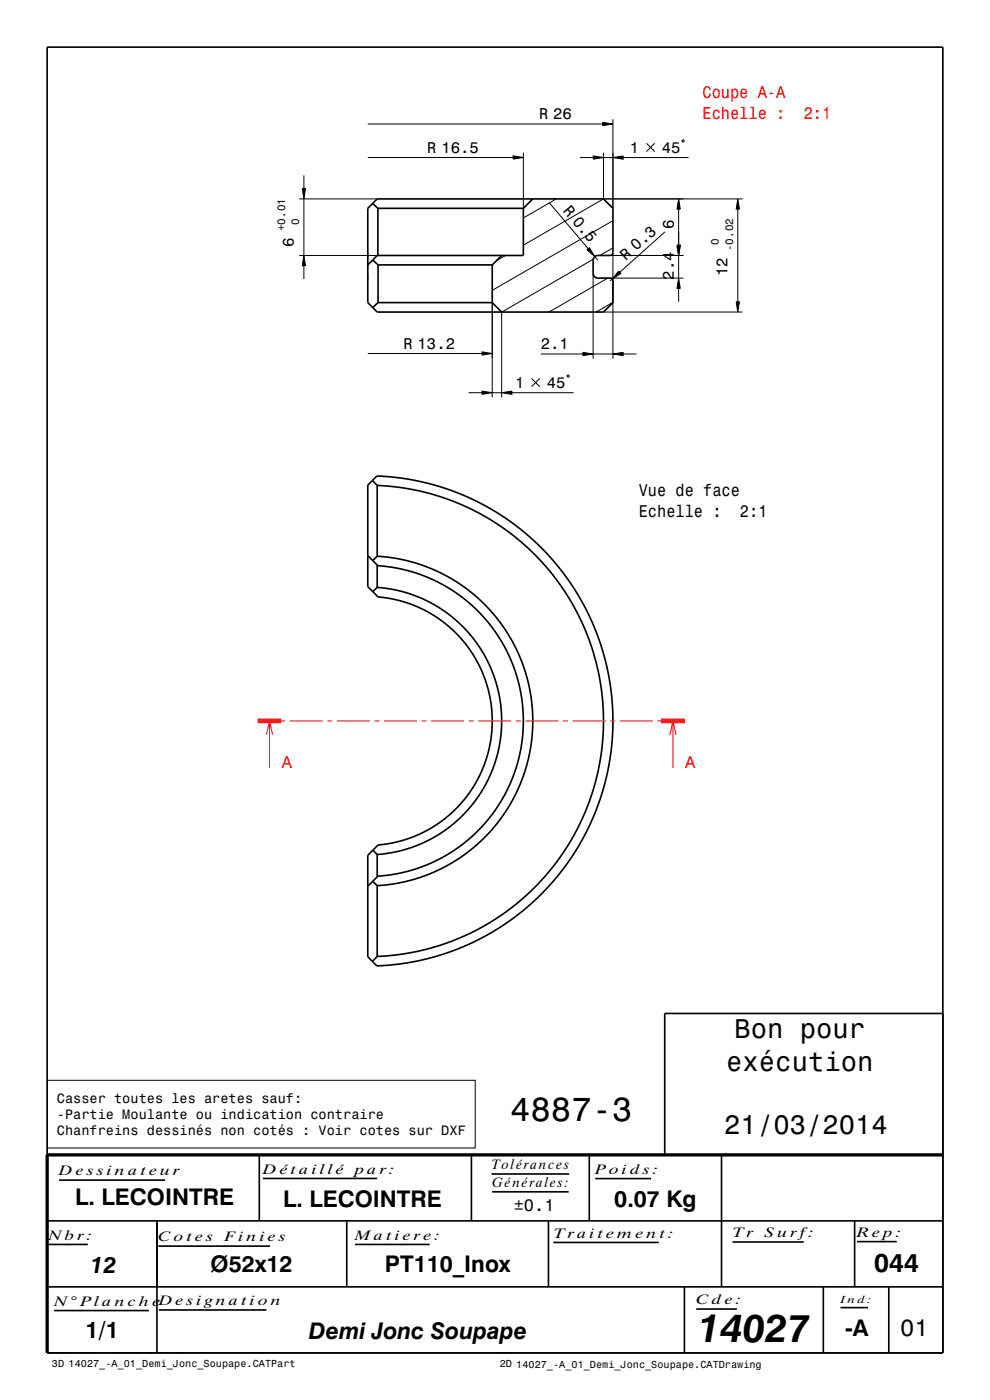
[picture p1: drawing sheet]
<svg xmlns="http://www.w3.org/2000/svg" width="210mm" height="297mm" viewBox="0 0 210 297" stroke-linecap="round" stroke-linejoin="round" font-family="sans-serif">
<g fill="none" stroke="#000" stroke-width=".21">
<path d="M64.5 37.2v2.8M78 33.4h30.8M78 26.3h49.8M108.8 33.1l2.2 .3-2.2 .4zM111 32.4v11.8M123 33.4h2.8M125.8 33.1l2.2 .3-2.2 .4zM127.8 26l2.2 .3-2.2 .3zM128 32.4v9.8M128 33.4h2M130 33.4l2.2-.3v.7zM130 25.3v18.9"/>
<path d="M132.2 33.4h13.8M137.1 30.4l1.8 1.8M138.9 30.4l-1.8 1.8M144.8 29.7l.3 .1-.1 .3-.3-.1zM63.5 54.2h16.5M63.5 42.2h16.5M64.1 40h.7l-.3 2.2zM64.5 54.2l.3 2.2h-.7zM64.5 42.2v12M64.5 56.4v2.8M78 53.7v1.4M78 56.1v1"/>
<path d="M78 58.1v1.4M107.2 54.2l-1.9 1.1M116.5 43l8.3 9.8M118 42.2l-7 4M124.5 53l.5-.4 1.2 1.8zM125.8 58v18.1M125.8 55l-19.4 11.2v18.1M126.2 54.4l.6 .8M128 42.2l-17 9.8M128 42.2h29.5M128.9 59l-12.5 7.2M129.4 54.2h15.6"/>
<path d="M129.4 59h15.6M129.9 59.2l-.5 .4M130 52.6l-2.8 1.6M130 46.8l-25.6 14.8M130 53.6v22.5M131.3 57.5l.4 .5-1.8 1.2zM141 49.2l-9.5 8.5M143.6 52h.7l-.3 2.2zM144 42.2l.3 2.2h-.7zM144 59l.3 2.2h-.7zM144 44.4v7.6M144 54.2v4.8"/>
<path d="M156.5 42.2l.3 2.2h-.6zM156.5 44.4v19.6M78 75h24.2M102.2 74.6l2.2 .4-2.2 .3zM104.4 64.2v20.1M114.7 75.1h8.9M120.3 79.7l.3-.1 .2 .3-.4 .1zM123.6 74.8l2.2 .3-2.2 .3zM125.8 75.1h4.2M128 66.2h29.5M130 75.1l2.2-.3v.6zM130 64.1l-3.6 2.1"/>
<path d="M132.2 75.1h2.8M144 61.2v2.8M156.2 64h.6l-.3 2.2zM99.4 83.3h2.8M102.2 83l2.2 .3-2.2 .4zM104.4 83.3h2M106.4 83.3l2.2-.3v.7zM108.6 83.3h13.1M112.7 80.3l1.8 1.7M114.5 80.3l-1.8 1.7M10.1 229.2h90.7v14.3h-90.7z"/>
</g>
<g fill="none" stroke="#000" stroke-width=".35">
<path d="M10 10h190v277h-190zM79.1 43.2l1.1 1M79.1 55.1l1.1 1.1M80 42.2h48l2 2v9.4a.6 .6 0 0 1-.6 .6h-2.8l-.6 .5-.2 .5v2.8l.3 .7 .6 .3h2.7a.6 .6 0 0 1 .6 .6v4.6l-2 2h-48l-2-2v-20zM80.2 44.2v10M80.2 44.2h30.8M80.2 56.2v8M80.2 56.2h24.2M104.4 56.2v8M106.4 54.2l-2 2M111 44.2v10h-31l-2 2M113 42.2l-2 2"/>
<path d="M80.2 64.2l-1.1 1.1M80.2 64.2h24.2M104.4 64.2l2 2M78 117.9l2.2 2.1 3.1 .4 3.4 .7 3.3 1.1 3.2 1.4 2.6 1.5 2.3 1.6 3.9 3.5 2.1 2.5 1.8 2.7 1.5 2.6 1.3 2.7 1 3.1 .7 2.9 .5 3.2 .1 3-.1 3.2-.5 3.2-.8 3.2-1 2.8-1.1 2.5-1.6 2.9-1.8 2.4-2.1 2.5-1.8 1.7-2.3 1.9-2.2 1.6-2.4 1.4-3.2 1.4-3.1 1.1-3.1 .7-3.7 .5-2.2 2.1M79 101.9l1 1.1M79.9 101l4.8 .4 4.9 .8 4.8 1.4 4.4 1.7 4.7 2.3 4.3 2.7 3.7 2.9 3.7 3.4 3.3 3.7 3.2 4.5 2.5 4.3 2 4.3 1.7 4.8 1.2 4.8 .7 5 .2 4.9-.2 4.8-.7 5.2-1.3 5.1-1.7 4.7-2.2 4.7-2.4 4.1-3 4.1-3.1 3.5-3.7 3.4-4.1 3.2-4.3 2.7-4.2 2.1-4.9 1.9-4.8 1.3-4.7 .8-4.8 .4-1.9-1.9v-21.6l2.2-2.1 3-.5 2.4-.6 2.6-.9 2.5-1.2 3.5-2.3 3.1-2.9 1.5-1.7 1.4-2 1.3-2.2 1-2.3 .9-2.6 .5-2.2 .4-2.7 .1-2.2-.1-2.3-.3-2.4-.6-2.7-.8-2.2-2-4.2-1.6-2.3-1.6-1.9-3.1-2.9-3.8-2.4-2.5-1.2-2.3-.8-2.5-.6-3-.5-2.2-2.1v-21.6zM80 103l4.6 .4 5.4 1 4.5 1.3 4.4 1.8 4.2 2.2 4.2 2.7 3.7 3 3.5 3.3 2.7 3.2 2.8 3.9 2.5 4.3 2 4.3 1.6 4.8 1 4.3 .7 4.7 .2 4.8-.2 4.7-.6 4.5-1.1 4.6-1.6 4.5-1.9 4.3-2.5 4.4-2.9 4-3.1 3.6-3.3 3.1-4.1 3.2-4.3 2.7-4 2-4.7 1.8-4 1.2-4.7 .9-5 .4M80 118l3.2 .3 3.4 .7 2.9 .9 3.2 1.3 2.9 1.5 3 1.9 2.5 2 2.3 2.3 2.2 2.4 2 2.9 1.5 2.6 1.4 3.2 1.1 3.1 .8 3.4 .5 3.4 .1 3-.1 3.3-.5 3.4-.7 2.9-1.2 3.4-1.4 3.1-1.6 2.9-1.9 2.6-2.1 2.5-2.6 2.4-2.5 2-2.9 1.9-2.9 1.5-2.8 1.1-3.4 1-3.2 .7-3.2 .3M80 118l-.9 .9M80 103v15M80 119.9v4.7M80 124.6l2.5 .3 2.7 .6 2.6 .8 2.3 .9 2.2 1.2 2.3 1.5 2 1.5 2 1.9 1.8 2.1 1.4 2 1.4 2.4 1.2 2.5 .8 2.4 .7 2.6 .3 2.5 .2 3-.1 2.8-.4 2.7-.6 2.6-.8 2.4-.9 2.1-1.5 2.6-1.6 2.3-1.6 1.9-1.7 1.7-2.4 1.9-2 1.4-2.7 1.4-2.8 1.2-2.4 .7-2.2 .4-2.7 .4"/>
<path d="M80 124.6l-.9 .9M79.1 187l.9 .9M79.1 180.4l.9 .9M80 181.3v4.7M80 187.9v15M80 202.9l-1 1.1M200 215h-59v30M10 259h190M12.5 250.4h22.5M33.3 259v28M55 245v13.9M55.8 250h24.2"/>
<path d="M73.6 259.1v13.9M100 245v13.9M104.3 249.1h16.5M104.4 252.8h16.2M116.3 259.1v13.9M125 244.9v14M126.3 250h11.8M153 245v28M181.3 259v14M10 273h190M10.3 264h8.3M11.5 278h20.1"/>
<path d="M33.6 264.4h23.7M33.7 277.9h22.8M75.3 264h15.8M117.4 263.6h22.3M145.2 273v14M147.7 277.7h8.6M155.4 263.5h15.1M174.6 273v14M178.3 277.4h5.8M181.8 263.4h8.4M188.5 273v14"/>
</g>
<path d="M200 245h-190v42" fill="none" stroke="#000" stroke-width=".7" stroke-linecap="butt"/>
<path d="M54.7 152.9h5M140.2 152.9h5" fill="none" stroke="#f00" stroke-width="1" stroke-linecap="butt"/>
<g fill="none" stroke="#f00" stroke-width=".21">
<path d="M56.5 155.9l.7-3 .6 3M57.2 152.9v10M59.7 152.9h.8M61.5 152.9h7M69.5 152.9h1M71.5 152.9h7M79.5 152.9h1M81.5 152.9h7M89.5 152.9h1M91.5 152.9h7M99.5 152.9h1M101.5 152.9h7"/>
<path d="M109.5 152.9h1M111.5 152.9h7M119.5 152.9h1M121.5 152.9h7M129.5 152.9h1M131.5 152.9h7M139.5 152.9h.7M142.1 155.9l.6-3 .7 3M142.7 152.9v10"/>
</g>
<g fill="#000">
<path d="M108.8 33.1l2.2 .3-2.2 .4z" fill-rule="evenodd"/>
<path d="M125.8 33.1l2.2 .3-2.2 .4z" fill-rule="evenodd"/>
<path d="M127.8 26l2.2 .3-2.2 .3z" fill-rule="evenodd"/>
<path d="M130 33.4l2.2-.3v.7z" fill-rule="evenodd"/>
<path d="M64.1 40h.7l-.3 2.2z" fill-rule="evenodd"/>
<path d="M64.5 54.2l.3 2.2h-.7z" fill-rule="evenodd"/>
<path d="M124.5 53l.5-.4 1.2 1.8z" fill-rule="evenodd"/>
<path d="M131.3 57.5l.4 .5-1.8 1.2z" fill-rule="evenodd"/>
<path d="M143.6 52h.7l-.3 2.2z" fill-rule="evenodd"/>
<path d="M143.6 52h.7l-.3 2.2z" fill-rule="evenodd"/>
<path d="M144 42.2l.3 2.2h-.7z" fill-rule="evenodd"/>
<path d="M156.5 42.2l.3 2.2h-.6z" fill-rule="evenodd"/>
<path d="M102.2 74.6l2.2 .4-2.2 .3z" fill-rule="evenodd"/>
<path d="M123.6 74.8l2.2 .3-2.2 .3z" fill-rule="evenodd"/>
<path d="M130 75.1l2.2-.3v.6z" fill-rule="evenodd"/>
<path d="M144 59l.3 2.2h-.7z" fill-rule="evenodd"/>
<path d="M156.2 64h.6l-.3 2.2z" fill-rule="evenodd"/>
<path d="M102.2 83l2.2 .3-2.2 .4z" fill-rule="evenodd"/>
<path d="M106.4 83.3l2.2-.3v.7z" fill-rule="evenodd"/>
</g>
<text font-size="8.3" x="148.1" y="284.7">14027</text>
<text font-size="7.2" x="108.2" y="237.8">4887-3</text>
<g font-size="5.8">
<text x="155.8" y="220.2">Bon pour</text>
<text x="154.1" y="227.1">exécution</text>
<text x="153.6" y="240.6">21/03/2014</text>
</g>
<text font-size="5.6" x="185.5" y="269.9">044</text>
<text font-size="5" x="190.9" y="283.3">01</text>
<g font-size="4.9">
<text x="16" y="255.6">L. LECOINTRE</text>
<text x="60" y="256">L. LECOINTRE</text>
<text x="130.3" y="256">0.07 Kg</text>
<text x="44.7" y="269.7">Ø52x12</text>
<text x="81.6" y="269.7">PT110_Inox</text>
<text x="19.2" y="270">12</text>
<text x="18.2" y="283.9">1/1</text>
<text x="65.5" y="284">Demi Jonc Soupape</text>
<text x="179.3" y="283.4">-A</text>
</g>
<g font-size="3.6" fill="#f00">
<text x="149" y="20.8">Coupe A-A</text>
<text x="149" y="25.1">Echelle :</text>
<text x="170.5" y="25.1">2:1</text>
<text x="59.8" y="162.9">A</text>
<text x="145.4" y="162.9">A</text>
</g>
<g font-size="3.6">
<text x="135.5" y="105.3">Vue de face</text>
<text x="135.5" y="109.6">Echelle :</text>
<text x="157" y="109.6">2:1</text>
<text x="109" y="257">±0.1</text>
</g>
<g font-size="3.3">
<text x="114.4" y="25.3">R 26</text>
<text x="90.6" y="32.4">R 16.5</text>
<text x="133.6" y="32.4">1</text>
<text x="140.4" y="32.4">45</text>
<text x="119.3" y="44.8" transform="rotate(49 119.3 44.8)">R 0.5</text>
<text x="62.3" y="52.4" transform="rotate(-90 62.3 52.4)">6</text>
<text x="143" y="48.5" transform="rotate(-90 143 48.5)">6</text>
<text x="132.7" y="55.3" transform="rotate(-42 132.7 55.3)">R 0.3</text>
<text x="143" y="59.3" transform="rotate(-90 143 59.3)">2.4</text>
<text x="154.4" y="58.6" transform="rotate(-90 154.4 58.6)">12</text>
<text x="85.6" y="74">R 13.2</text>
<text x="114.7" y="74.1">2.1</text>
<text x="109.3" y="82.3">1</text>
<text x="116" y="82.3">45</text>
</g>
<g font-size="2.9">
<text x="12.1" y="234">Casser toutes les aretes sauf:</text>
<text x="12.1" y="237.4">-Partie Moulante ou indication contraire</text>
<text x="12.1" y="240.9">Chanfreins dessinés non cotés : Voir cotes sur DXF</text>
<text x="12.5" y="249.4">D e s s i n a t e u r</text>
<text x="55.8" y="249">D é t a i l l é</text>
<text x="75.3" y="249">pa r :</text>
<text x="104.3" y="248.1">Tolérances</text>
<text x="104.4" y="251.8">Générales:</text>
<text x="126.3" y="249">Po i d s :</text>
<text x="10.3" y="263">Nb r :</text>
<text x="33.6" y="263.4">C o t e s</text>
<text x="47.6" y="263.4">Fi n i e s</text>
<text x="75.3" y="263">Ma t i e r e :</text>
<text x="117.4" y="262.6">Tr a i t e m e n t :</text>
<text x="155.4" y="262.5">Tr</text>
<text x="162.2" y="262.5">S u r f:</text>
<text x="181.8" y="262.4">R e p:</text>
<text x="11.5" y="277">N° Pl a n c h e</text>
<text x="33.7" y="276.9">D e s i gn a t i o n</text>
<text x="147.7" y="276.7">C d e :</text>
</g>
<g font-size="2.3">
<text x="63.5" y="47.7" transform="rotate(-90 63.5 47.7)">0</text>
<text x="60.5" y="49.1" transform="rotate(-90 60.5 49.1)">+0.01</text>
<text x="152.5" y="51.9" transform="rotate(-90 152.5 51.9)">0</text>
<text x="155.5" y="53.3" transform="rotate(-90 155.5 53.3)">-0.02</text>
</g>
<g font-size="2.2">
<text x="178.3" y="276.4">In d :</text>
<text x="11" y="290.1">3D 14027_-A_01_Demi_Jonc_Soupape.CATPart</text>
<text x="106" y="290.1">2D 14027_-A_01_Demi_Jonc_Soupape.CATDrawing</text>
</g>
</svg>
